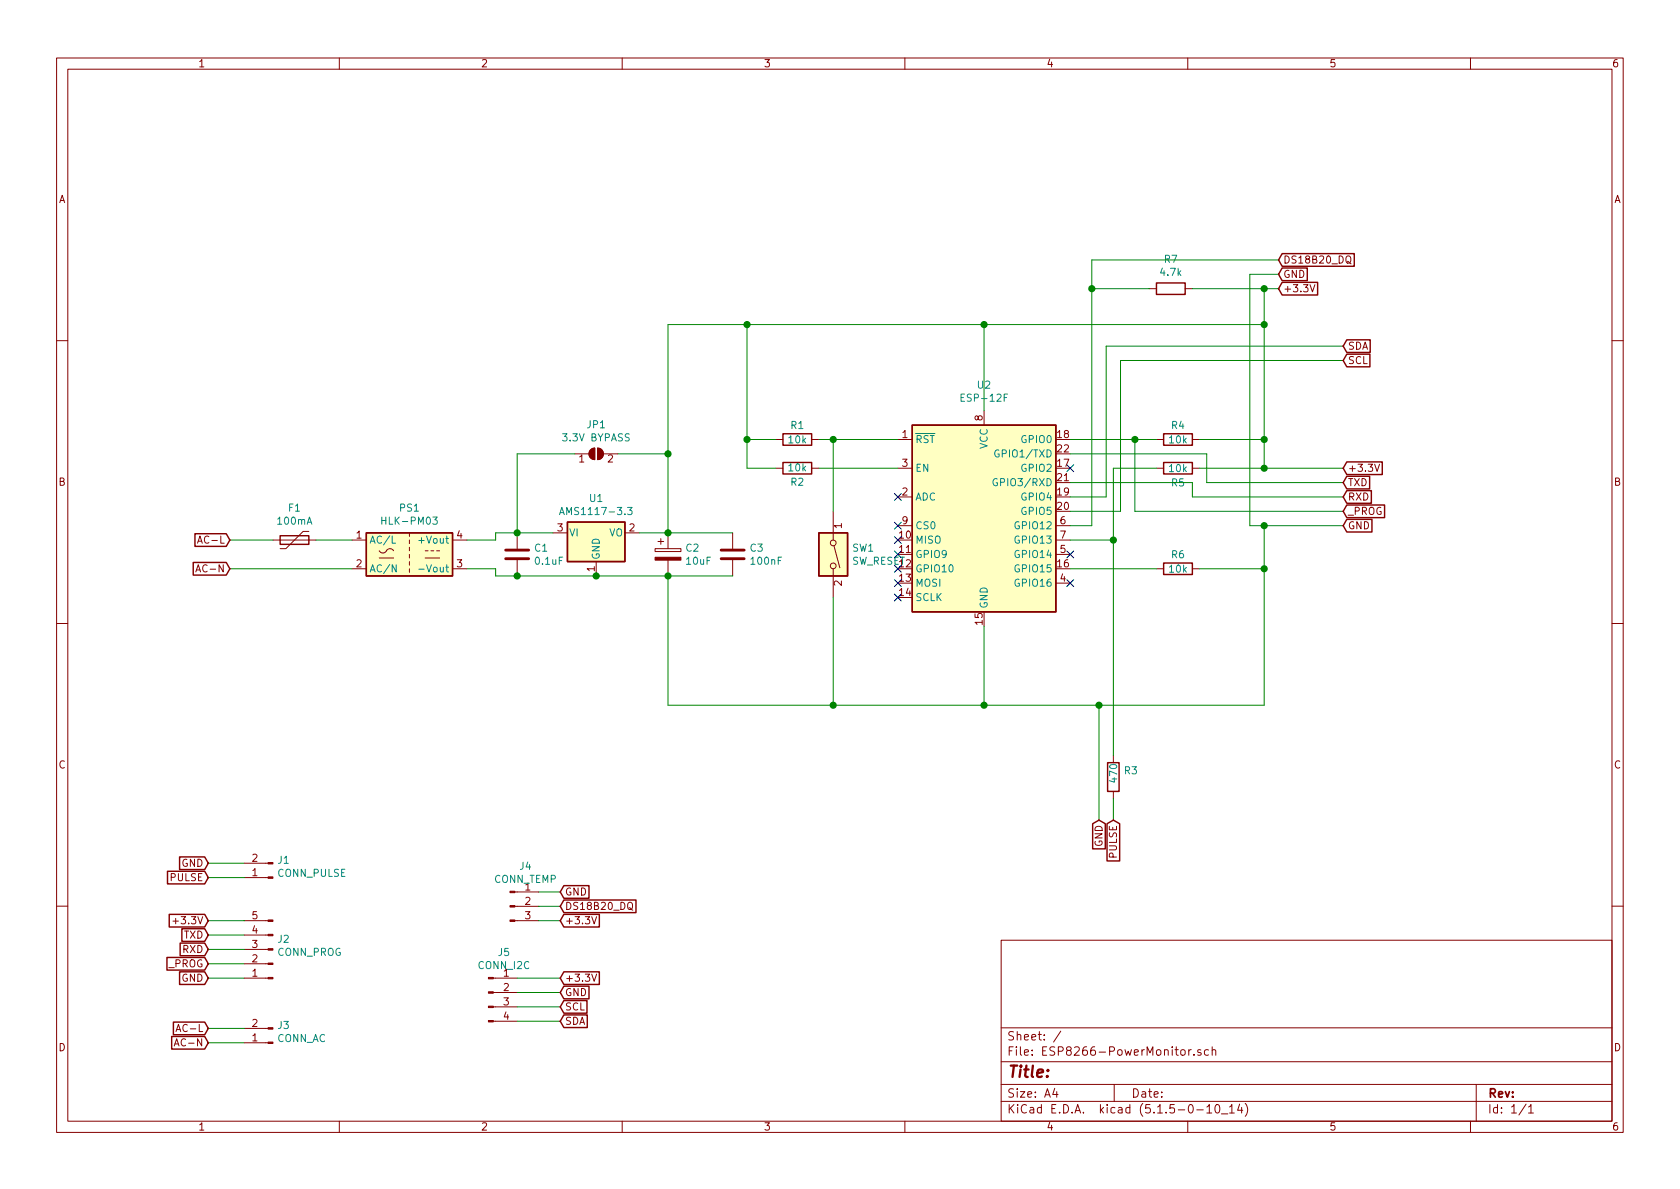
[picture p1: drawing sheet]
EESchema Schematic File Version 4
EELAYER 30 0
EELAYER END
$Descr A4 11693 8268
encoding utf-8
Sheet 1 1
Title ""
Date ""
Rev ""
Comp ""
Comment1 ""
Comment2 ""
Comment3 ""
Comment4 ""
$EndDescr
$Comp
L RF_Module:ESP-12F U2
U 1 1
P 6850 3650
F 0 "U2" H 6850 4631 50  0000 C CNN
F 1 "ESP-12F" H 6850 4540 50  0000 C CNN
F 2 "RF_Module:ESP-12E" H 6850 3650 50  0001 C CNN
F 3 "http://wiki.ai-thinker.com/_media/esp8266/esp8266_series_modules_user_manual_v1.1.pdf" H 6500 3750 50  0001 C CNN
	1    6850 3650
	1    0    0    -1  
$EndComp
$Comp
L Regulator_Linear:AMS1117-3.3 U1
U 1 1
P 4150 3700
F 0 "U1" H 4150 3942 50  0000 C CNN
F 1 "AMS1117-3.3" H 4150 3851 50  0000 C CNN
F 2 "Package_TO_SOT_SMD:SOT-223-3_TabPin2" H 4150 3900 50  0001 C CNN
F 3 "http://www.advanced-monolithic.com/pdf/ds1117.pdf" H 4250 3450 50  0001 C CNN
	1    4150 3700
	1    0    0    -1  
$EndComp
$Comp
L Jumper:SolderJumper_2_Open JP1
U 1 1
P 4150 3150
F 0 "JP1" H 4150 3355 50  0000 C CNN
F 1 "3.3V BYPASS" H 4150 3264 50  0000 C CNN
F 2 "Jumper:SolderJumper-2_P1.3mm_Open_TrianglePad1.0x1.5mm" H 4150 3150 50  0001 C CNN
F 3 "~" H 4150 3150 50  0001 C CNN
	1    4150 3150
	1    0    0    -1  
$EndComp
$Comp
L Device:C C1
U 1 1
P 3600 3850
F 0 "C1" H 3715 3896 50  0000 L CNN
F 1 "0.1uF" H 3715 3805 50  0000 L CNN
F 2 "Capacitor_SMD:C_1206_3216Metric_Pad1.42x1.75mm_HandSolder" H 3638 3700 50  0001 C CNN
F 3 "~" H 3600 3850 50  0001 C CNN
	1    3600 3850
	1    0    0    -1  
$EndComp
$Comp
L Device:CP C2
U 1 1
P 4650 3850
F 0 "C2" H 4768 3896 50  0000 L CNN
F 1 "10uF" H 4768 3805 50  0000 L CNN
F 2 "Capacitor_SMD:CP_Elec_4x5.3" H 4688 3700 50  0001 C CNN
F 3 "~" H 4650 3850 50  0001 C CNN
	1    4650 3850
	1    0    0    -1  
$EndComp
Wire Wire Line
	3850 3700 3600 3700
Connection ~ 3600 3700
Wire Wire Line
	4450 3700 4650 3700
Wire Wire Line
	3600 4000 4150 4000
Wire Wire Line
	4150 4000 4650 4000
Connection ~ 4150 4000
Wire Wire Line
	3600 3700 3600 3150
Wire Wire Line
	3600 3150 4000 3150
Wire Wire Line
	4300 3150 4650 3150
Wire Wire Line
	4650 3150 4650 3700
Connection ~ 4650 3700
Wire Wire Line
	4650 3150 4650 2250
Wire Wire Line
	4650 2250 5200 2250
Wire Wire Line
	6850 2250 6850 2850
Connection ~ 4650 3150
Wire Wire Line
	4650 4000 4650 4900
Wire Wire Line
	6850 4900 6850 4350
Connection ~ 4650 4000
Wire Wire Line
	4650 4900 5800 4900
$Comp
L Device:R R1
U 1 1
P 5550 3050
F 0 "R1" V 5450 3050 50  0000 C CNN
F 1 "10k" V 5550 3050 50  0000 C CNN
F 2 "Resistor_SMD:R_1206_3216Metric_Pad1.42x1.75mm_HandSolder" V 5480 3050 50  0001 C CNN
F 3 "~" H 5550 3050 50  0001 C CNN
	1    5550 3050
	0    1    1    0   
$EndComp
$Comp
L Device:R R2
U 1 1
P 5550 3250
F 0 "R2" V 5450 3250 50  0000 C CNN
F 1 "10k" V 5550 3250 50  0000 C CNN
F 2 "Resistor_SMD:R_1206_3216Metric_Pad1.42x1.75mm_HandSolder" V 5480 3250 50  0001 C CNN
F 3 "~" H 5550 3250 50  0001 C CNN
	1    5550 3250
	0    -1   -1   0   
$EndComp
Wire Wire Line
	5700 3050 5800 3050
Wire Wire Line
	6250 3250 5700 3250
Wire Wire Line
	5400 3050 5200 3050
Wire Wire Line
	5200 3050 5200 2250
Connection ~ 5200 2250
Wire Wire Line
	5200 2250 6850 2250
Wire Wire Line
	5400 3250 5200 3250
Wire Wire Line
	5200 3250 5200 3050
Connection ~ 5200 3050
$Comp
L Device:R R4
U 1 1
P 8200 3050
F 0 "R4" V 8100 3050 50  0000 C CNN
F 1 "10k" V 8200 3050 50  0000 C CNN
F 2 "Resistor_SMD:R_1206_3216Metric_Pad1.42x1.75mm_HandSolder" V 8130 3050 50  0001 C CNN
F 3 "~" H 8200 3050 50  0001 C CNN
	1    8200 3050
	0    1    1    0   
$EndComp
$Comp
L Device:R R6
U 1 1
P 8200 3950
F 0 "R6" V 8100 3950 50  0000 C CNN
F 1 "10k" V 8200 3950 50  0000 C CNN
F 2 "Resistor_SMD:R_1206_3216Metric_Pad1.42x1.75mm_HandSolder" V 8130 3950 50  0001 C CNN
F 3 "~" H 8200 3950 50  0001 C CNN
	1    8200 3950
	0    1    1    0   
$EndComp
Wire Wire Line
	7450 3050 7900 3050
Wire Wire Line
	8800 2250 8800 3050
Wire Wire Line
	8800 3050 8350 3050
Connection ~ 6850 2250
Wire Wire Line
	8800 4900 8800 3950
Wire Wire Line
	8800 3950 8350 3950
Connection ~ 6850 4900
Wire Wire Line
	8050 3950 7450 3950
$Comp
L Switch:SW_DIP_x01 SW1
U 1 1
P 5800 3850
F 0 "SW1" V 5754 3980 50  0000 L CNN
F 1 "SW_RESET" V 5845 3980 50  0000 L CNN
F 2 "Button_Switch_SMD:SW_Push_1P1T_NO_6x6mm_H9.5mm" H 5800 3850 50  0001 C CNN
F 3 "~" H 5800 3850 50  0001 C CNN
	1    5800 3850
	0    1    1    0   
$EndComp
Wire Wire Line
	5800 3550 5800 3050
Connection ~ 5800 3050
Wire Wire Line
	5800 3050 6250 3050
Wire Wire Line
	5800 4150 5800 4900
Connection ~ 5800 4900
Wire Wire Line
	5800 4900 6850 4900
Wire Wire Line
	9350 3250 8800 3250
Wire Wire Line
	8800 3250 8800 3050
Connection ~ 8800 3050
Wire Wire Line
	9350 3350 8400 3350
Wire Wire Line
	8400 3350 8400 3150
Wire Wire Line
	8400 3150 7450 3150
Wire Wire Line
	9350 3450 8300 3450
Wire Wire Line
	8300 3450 8300 3350
Wire Wire Line
	8300 3350 7450 3350
Wire Wire Line
	9350 3550 7900 3550
Wire Wire Line
	7900 3550 7900 3050
Connection ~ 7900 3050
Wire Wire Line
	7900 3050 8050 3050
Wire Wire Line
	9350 3650 8800 3650
Wire Wire Line
	8800 3650 8800 3950
Connection ~ 8800 3950
$Comp
L Device:R R5
U 1 1
P 8200 3250
F 0 "R5" V 8300 3250 50  0000 C CNN
F 1 "10k" V 8200 3250 50  0000 C CNN
F 2 "Resistor_SMD:R_1206_3216Metric_Pad1.42x1.75mm_HandSolder" V 8130 3250 50  0001 C CNN
F 3 "~" H 8200 3250 50  0001 C CNN
	1    8200 3250
	0    1    1    0   
$EndComp
$Comp
L Device:R R3
U 1 1
P 7750 5400
F 0 "R3" H 7820 5446 50  0000 L CNN
F 1 "470" V 7750 5350 50  0000 L CNN
F 2 "Resistor_SMD:R_1206_3216Metric_Pad1.42x1.75mm_HandSolder" V 7680 5400 50  0001 C CNN
F 3 "~" H 7750 5400 50  0001 C CNN
	1    7750 5400
	1    0    0    -1  
$EndComp
Wire Wire Line
	6850 4900 7650 4900
Wire Wire Line
	7750 5550 7750 5700
Wire Wire Line
	7650 5700 7650 4900
Connection ~ 7650 4900
Wire Wire Line
	7650 4900 8800 4900
$Comp
L Converter_ACDC:HLK-PM03 PS1
U 1 1
P 2850 3850
F 0 "PS1" H 2850 4175 50  0000 C CNN
F 1 "HLK-PM03" H 2850 4084 50  0000 C CNN
F 2 "Converter_ACDC:Converter_ACDC_HiLink_HLK-PMxx" H 2850 3550 50  0001 C CNN
F 3 "http://www.hlktech.net/product_detail.php?ProId=59" H 3250 3500 50  0001 C CNN
	1    2850 3850
	1    0    0    -1  
$EndComp
Wire Wire Line
	3250 3750 3450 3750
Wire Wire Line
	3450 3750 3450 3700
Wire Wire Line
	3450 3700 3600 3700
Wire Wire Line
	3250 3950 3450 3950
Wire Wire Line
	3450 3950 3450 4000
Wire Wire Line
	3450 4000 3600 4000
Connection ~ 3600 4000
$Comp
L Device:C C3
U 1 1
P 5100 3850
F 0 "C3" H 5215 3896 50  0000 L CNN
F 1 "100nF" H 5215 3805 50  0000 L CNN
F 2 "Capacitor_SMD:C_1206_3216Metric_Pad1.42x1.75mm_HandSolder" H 5138 3700 50  0001 C CNN
F 3 "~" H 5100 3850 50  0001 C CNN
	1    5100 3850
	1    0    0    -1  
$EndComp
Wire Wire Line
	4650 3700 5100 3700
Wire Wire Line
	5100 4000 4650 4000
Text GLabel 9350 3250 2    50   Input ~ 0
+3.3V
Text GLabel 9350 3350 2    50   Input ~ 0
TXD
Text GLabel 9350 3450 2    50   Input ~ 0
RXD
Text GLabel 9350 3550 2    50   Input ~ 0
_PROG
Text GLabel 9350 3650 2    50   Input ~ 0
GND
Text GLabel 7650 5700 3    50   Input ~ 0
GND
Text GLabel 7750 5700 3    50   Input ~ 0
PULSE
Text GLabel 1450 6000 0    50   Input ~ 0
GND
Text GLabel 1450 6100 0    50   Input ~ 0
PULSE
Text GLabel 1450 6400 0    50   Input ~ 0
+3.3V
Text GLabel 1450 6500 0    50   Input ~ 0
TXD
Text GLabel 1450 6600 0    50   Input ~ 0
RXD
Text GLabel 1450 6700 0    50   Input ~ 0
_PROG
Text GLabel 1450 6800 0    50   Input ~ 0
GND
$Comp
L Connector:Conn_01x02_Male J1
U 1 1
P 1900 6100
F 0 "J1" H 1872 5982 50  0000 R CNN
F 1 "CONN_PULSE" H 1872 6073 50  0000 R CNN
F 2 "Connector_PinHeader_2.54mm:PinHeader_1x02_P2.54mm_Vertical" H 1900 6100 50  0001 C CNN
F 3 "~" H 1900 6100 50  0001 C CNN
	1    1900 6100
	-1   0    0    1   
$EndComp
$Comp
L Connector:Conn_01x05_Male J2
U 1 1
P 1900 6600
F 0 "J2" H 1872 6532 50  0000 R CNN
F 1 "CONN_PROG" H 1872 6623 50  0000 R CNN
F 2 "Connector_PinHeader_2.54mm:PinHeader_1x05_P2.54mm_Vertical" H 1900 6600 50  0001 C CNN
F 3 "~" H 1900 6600 50  0001 C CNN
	1    1900 6600
	-1   0    0    1   
$EndComp
Wire Wire Line
	1450 6000 1700 6000
Wire Wire Line
	1700 6100 1450 6100
Wire Wire Line
	1450 6400 1700 6400
Wire Wire Line
	1700 6500 1450 6500
Wire Wire Line
	1450 6600 1700 6600
Wire Wire Line
	1700 6700 1450 6700
Wire Wire Line
	1450 6800 1700 6800
Text GLabel 1600 3750 0    50   Input ~ 0
AC-L
Text GLabel 1600 3950 0    50   Input ~ 0
AC-N
Text GLabel 1450 7150 0    50   Input ~ 0
AC-L
Text GLabel 1450 7250 0    50   Input ~ 0
AC-N
$Comp
L Device:Polyfuse F1
U 1 1
P 2050 3750
F 0 "F1" V 1825 3750 50  0000 C CNN
F 1 "100mA" V 1916 3750 50  0000 C CNN
F 2 "Fuse:Fuse_1206_3216Metric_Pad1.42x1.75mm_HandSolder" H 2100 3550 50  0001 L CNN
F 3 "~" H 2050 3750 50  0001 C CNN
	1    2050 3750
	0    1    1    0   
$EndComp
Wire Wire Line
	2200 3750 2450 3750
Wire Wire Line
	1900 3750 1600 3750
Wire Wire Line
	1600 3950 2450 3950
$Comp
L Connector:Conn_01x02_Male J3
U 1 1
P 1900 7250
F 0 "J3" H 1872 7132 50  0000 R CNN
F 1 "CONN_AC" H 1872 7223 50  0000 R CNN
F 2 "TerminalBlock:TerminalBlock_bornier-2_P5.08mm" H 1900 7250 50  0001 C CNN
F 3 "~" H 1900 7250 50  0001 C CNN
	1    1900 7250
	-1   0    0    1   
$EndComp
Wire Wire Line
	1700 7150 1450 7150
NoConn ~ 6250 3450
NoConn ~ 6250 3650
NoConn ~ 6250 3750
NoConn ~ 6250 3850
NoConn ~ 6250 3950
NoConn ~ 6250 4050
NoConn ~ 6250 4150
NoConn ~ 7450 4050
NoConn ~ 7450 3850
Wire Wire Line
	1700 7250 1450 7250
Text GLabel 8900 2000 2    50   Input ~ 0
+3.3V
Text GLabel 8900 1900 2    50   Input ~ 0
GND
Text GLabel 8900 1800 2    50   Input ~ 0
DS18B20_DQ
Wire Wire Line
	6850 2250 8800 2250
Wire Wire Line
	8900 2000 8800 2000
Wire Wire Line
	8800 2000 8800 2250
Connection ~ 8800 2250
Wire Wire Line
	8900 1900 8700 1900
Wire Wire Line
	8700 1900 8700 3650
Wire Wire Line
	8700 3650 8800 3650
Connection ~ 8800 3650
Text GLabel 3900 6300 2    50   Input ~ 0
DS18B20_DQ
Text GLabel 3900 6200 2    50   Input ~ 0
GND
Text GLabel 3900 6400 2    50   Input ~ 0
+3.3V
$Comp
L Connector:Conn_01x03_Male J4
U 1 1
P 3550 6300
F 0 "J4" H 3658 6581 50  0000 C CNN
F 1 "CONN_TEMP" H 3658 6490 50  0000 C CNN
F 2 "Connector_PinHeader_2.54mm:PinHeader_1x03_P2.54mm_Vertical" H 3550 6300 50  0001 C CNN
F 3 "~" H 3550 6300 50  0001 C CNN
	1    3550 6300
	1    0    0    -1  
$EndComp
Text GLabel 9350 2400 2    50   Input ~ 0
SDA
Text GLabel 9350 2500 2    50   Input ~ 0
SCL
Wire Wire Line
	9350 2500 7800 2500
Wire Wire Line
	7800 2500 7800 3550
Wire Wire Line
	7800 3550 7450 3550
Wire Wire Line
	9350 2400 7700 2400
Wire Wire Line
	7700 2400 7700 3450
Wire Wire Line
	7700 3450 7450 3450
Wire Wire Line
	7600 3650 7600 2000
Wire Wire Line
	7600 1800 8900 1800
Wire Wire Line
	7600 3650 7450 3650
Text GLabel 3900 6800 2    50   Input ~ 0
+3.3V
Text GLabel 3900 7100 2    50   Input ~ 0
SDA
Text GLabel 3900 7000 2    50   Input ~ 0
SCL
Text GLabel 3900 6900 2    50   Input ~ 0
GND
$Comp
L Connector:Conn_01x04_Male J5
U 1 1
P 3400 6900
F 0 "J5" H 3508 7181 50  0000 C CNN
F 1 "CONN_I2C" H 3508 7090 50  0000 C CNN
F 2 "Connector_PinHeader_2.54mm:PinHeader_1x04_P2.54mm_Vertical" H 3400 6900 50  0001 C CNN
F 3 "~" H 3400 6900 50  0001 C CNN
	1    3400 6900
	1    0    0    -1  
$EndComp
Wire Wire Line
	3600 6800 3900 6800
Wire Wire Line
	8800 3250 8350 3250
Connection ~ 8800 3250
Wire Wire Line
	7750 5250 7750 3750
Wire Wire Line
	7750 3750 7450 3750
Wire Wire Line
	8050 3250 7750 3250
Wire Wire Line
	7750 3250 7750 3750
Connection ~ 7750 3750
Wire Wire Line
	3900 6200 3750 6200
Wire Wire Line
	3750 6300 3900 6300
Wire Wire Line
	3900 6400 3750 6400
Wire Wire Line
	3600 6900 3900 6900
Wire Wire Line
	3900 7000 3600 7000
Wire Wire Line
	3600 7100 3900 7100
$Comp
L Device:R R7
U 1 1
P 8150 2000
F 0 "R7" V 7943 2000 50  0000 C CNN
F 1 "4.7k" V 8034 2000 50  0000 C CNN
F 2 "Resistor_SMD:R_1206_3216Metric_Pad1.42x1.75mm_HandSolder" V 8080 2000 50  0001 C CNN
F 3 "~" H 8150 2000 50  0001 C CNN
	1    8150 2000
	0    1    1    0   
$EndComp
Wire Wire Line
	8300 2000 8800 2000
Connection ~ 8800 2000
Wire Wire Line
	8000 2000 7600 2000
Connection ~ 7600 2000
Wire Wire Line
	7600 2000 7600 1800
NoConn ~ 7450 3250
$EndSCHEMATC
